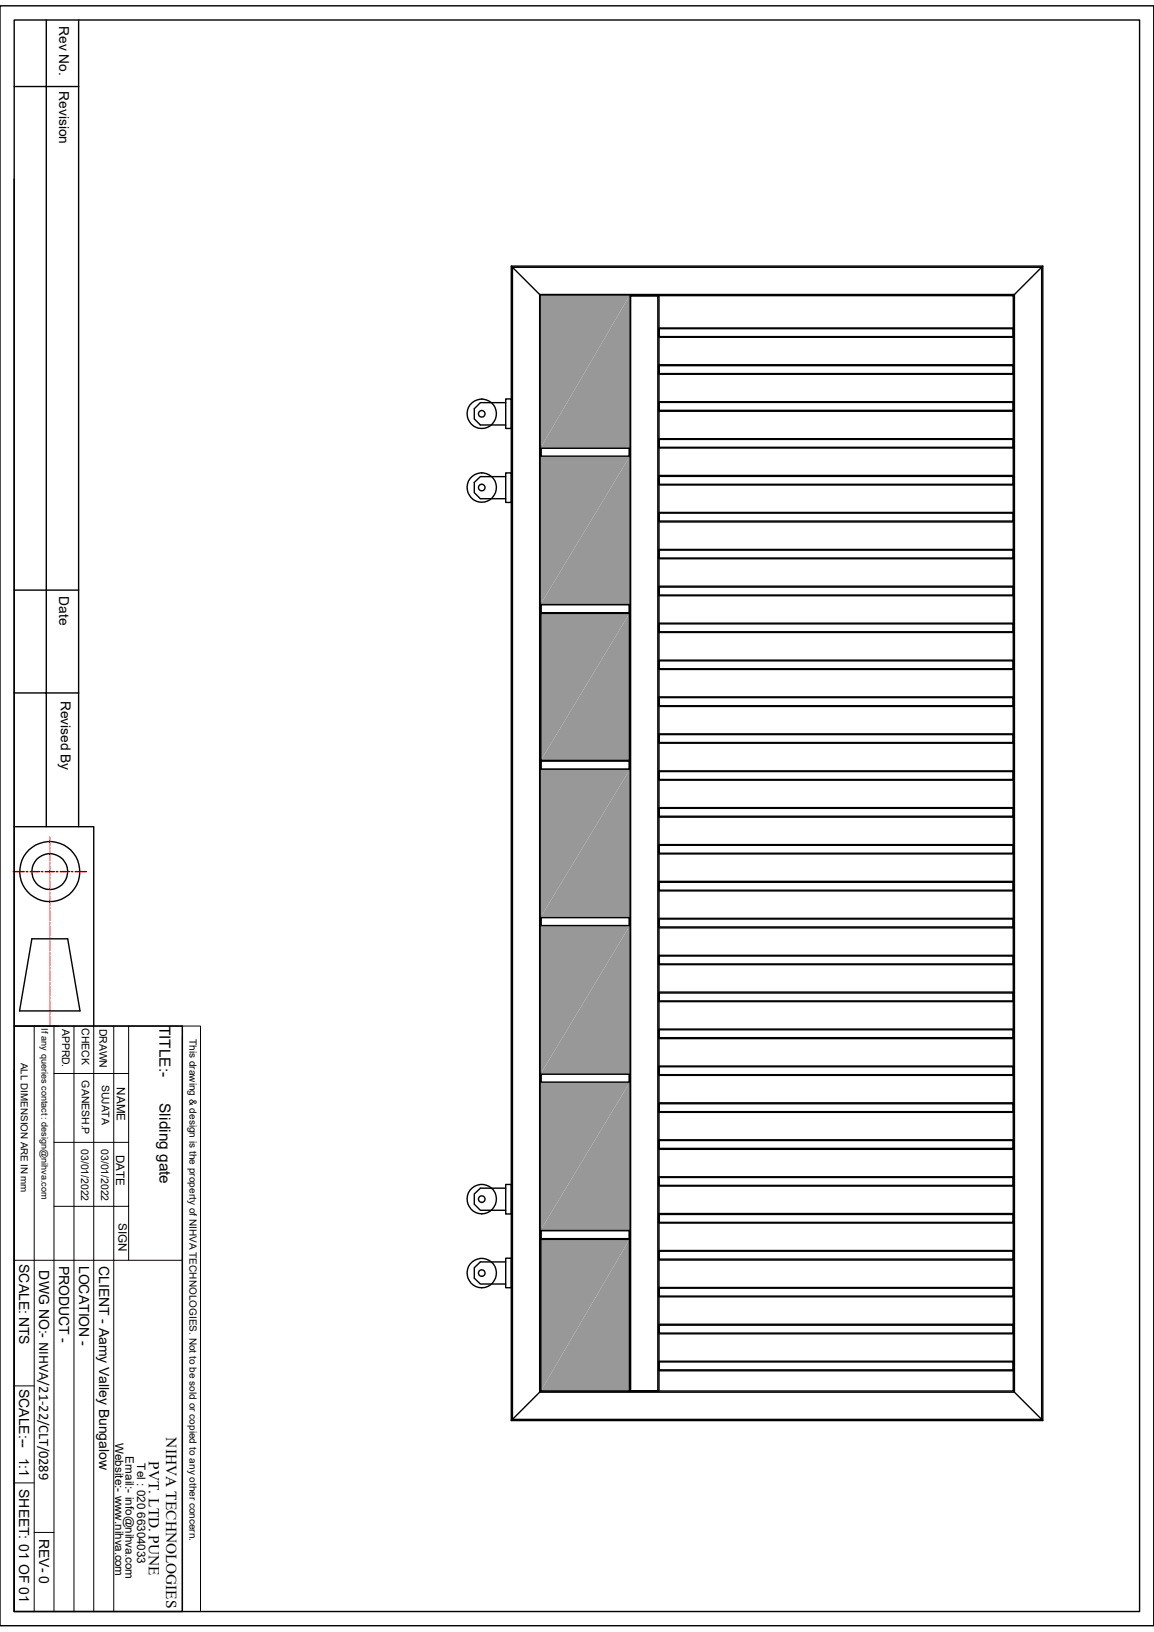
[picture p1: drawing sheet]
<svg xmlns="http://www.w3.org/2000/svg" width="210mm" height="297mm" viewBox="0 0 210 297" stroke-linecap="round" stroke-linejoin="round" font-family="sans-serif">
<g fill="none" stroke="#000" stroke-width=".25">
<path d="M93 48.4h96.8v210.1h-96.8zM93 48.4l5.4 5.4M93.3 48.6h96.3v209.7h-96.3zM98.2 53.6h86.4v199.8h-86.4zM98.4 53.8h86v199.4h-86zM98.4 53.8h16.2v27.6h-16.2zM114.6 53.8h5.3v199.4h-5.3zM114.8 53.8h4.9v199.4h-4.9zM119.9 59.7h64.5v1.7h-64.5zM119.9 59.8h64.5v1.5h-64.5zM189.8 48.4l-5.4 5.4M119.9 66.4h64.5v1.7h-64.5z"/>
<path d="M119.9 66.5h64.5v1.5h-64.5zM119.9 73.1h64.5v1.7h-64.5zM119.9 73.2h64.5v1.5h-64.5zM119.9 79.8h64.5v1.7h-64.5zM119.9 80h64.5v1.4h-64.5zM98.4 81.6h16.2v1.4h-16.2zM98.4 81.4v1.7h16.2v26.8h-16.2v-26.8h16.2v-1.7zM119.9 86.5h64.5v1.8h-64.5zM119.9 86.7h64.5v1.4h-64.5zM119.9 93.3h64.5v1.7h-64.5zM119.9 93.4h64.5v1.4h-64.5zM119.9 100h64.5v1.7h-64.5z"/>
<path d="M98.4 110.1h16.2v1.4h-16.2zM98.4 109.9h16.2v1.7h-16.2zM119.9 100.1h64.5v1.5h-64.5zM119.9 106.7h64.5v1.7h-64.5zM119.9 106.8h64.5v1.5h-64.5zM119.9 113.4h64.5v1.7h-64.5zM119.9 113.5h64.5v1.5h-64.5zM98.4 138.4h16.2v1.7h-16.2zM98.4 138.5h16.2v1.5h-16.2zM119.9 120.1h64.5v1.7h-64.5zM119.9 120.3h64.5v1.4h-64.5zM119.9 126.8h64.5v1.8h-64.5z"/>
<path d="M119.9 127h64.5v1.4h-64.5zM119.9 133.6h64.5v1.7h-64.5zM119.9 133.7h64.5v1.4h-64.5zM98.4 140.1h16.2v26.8h-16.2zM119.9 140.3h64.5v1.7h-64.5zM119.9 140.4h64.5v1.5h-64.5zM119.9 147h64.5v1.7h-64.5zM119.9 147.1h64.5v1.4h-64.5zM119.9 153.7h64.5v1.7h-64.5zM119.9 153.8h64.5v1.5h-64.5zM98.4 168.6h16.2v26.8h-16.2zM98.4 167h16.2v1.4h-16.2z"/>
<path d="M98.4 166.9h16.2v1.7h-16.2zM119.9 160.4h64.5v1.7h-64.5zM119.9 160.6h64.5v1.4h-64.5zM119.9 167.1h64.5v1.8h-64.5zM119.9 167.3h64.5v1.4h-64.5zM119.9 173.9h64.5v1.7h-64.5zM119.9 174h64.5v1.4h-64.5zM98.4 195.5h16.2v1.4h-16.2zM98.4 197.1h16.2v26.7h-16.2zM119.9 180.6h64.5v1.7h-64.5zM119.9 180.7h64.5v1.5h-64.5zM119.9 187.3h64.5v1.7h-64.5z"/>
<path d="M119.9 187.4h64.5v1.4h-64.5zM119.9 194h64.5v1.7h-64.5zM119.9 194.1h64.5v1.5h-64.5zM119.9 200.7h64.5v1.7h-64.5zM119.9 200.9h64.5v1.4h-64.5zM119.9 207.4h64.5v1.8h-64.5zM119.9 207.6h64.5v1.4h-64.5zM119.9 214.2h64.5v1.7h-64.5zM119.9 214.3h64.5v1.4h-64.5zM98.4 224h16.2v1.4h-16.2zM98.4 223.8h16.2v1.8h-16.2zM119.9 220.9h64.5v1.7h-64.5z"/>
<path d="M119.9 221h64.5v1.5h-64.5zM119.9 227.6h64.5v1.7h-64.5zM119.9 227.7h64.5v1.5h-64.5zM119.9 234.3h64.5v1.7h-64.5zM119.9 234.4h64.5v1.5h-64.5zM98.4 253.2l-5.4 5.3M119.9 241h64.5v1.7h-64.5zM119.9 241.2h64.5v1.4h-64.5zM119.9 247.7h64.5v1.8h-64.5zM119.9 247.9h64.5v1.4h-64.5zM184.4 253.2l5.4 5.3"/>
</g>
<g fill="#989898">
<path d="M98.4 53.8h16.2l-16.2 27.6z"/>
<path d="M114.6 53.8v27.6h-16.2z"/>
</g>
<path d="M98.4 195.4h16.2v1.7h-16.2z" fill="none" stroke="#000" stroke-width=".25"/>
<g fill="#989898">
<path d="M98.4 83.1h16.2l-16.2 26.8z"/>
<path d="M114.6 83.1v26.8h-16.2z"/>
<path d="M98.4 168.6h16.2l-16.2 26.8z"/>
<path d="M114.6 168.6v26.8h-16.2z"/>
<path d="M98.4 111.6h16.2l-16.2 26.8z"/>
<path d="M114.6 111.6v26.8h-16.2z"/>
</g>
<path d="M98.4 111.6h16.2v26.8h-16.2z" fill="none" stroke="#000" stroke-width=".25"/>
<g fill="#989898">
<path d="M98.4 140.1h16.2l-16.2 26.8z"/>
<path d="M114.6 140.1v26.8h-16.2z"/>
<path d="M98.4 197.1h16.2l-16.2 26.7z"/>
<path d="M114.6 197.1v26.7h-16.2z"/>
<path d="M98.4 225.6h16.2l-16.2 27.6z"/>
<path d="M114.6 225.6v27.6h-16.2z"/>
</g>
<g fill="none" stroke="#000" stroke-width=".25">
<path d="M0 1.1h210v294.8h-210zM2.6 3.6h204.8v289.7h-204.8zM2.6 15.7h11.7M8.4 3.6v146.9M14.3 3.6v146.9M2.6 32.6v117.9h14.5v36.2M87.7 72.6h.1M87.7 74.7h.1M92 72.6h1v5.4h-1zM92 73.3h-4.6l-1.1 1.1v1.8l1.1 1.1h4.6M87.7 86.1h.1M87.7 88.1h.1"/>
<path d="M92 86.1h1v5.3h-1zM92 86.7h-4.6l-1.1 1.1v1.9l1.1 1.1h4.6M2.6 107.4h11.7M2.6 126.1h11.7M2.6 150.5v36.2M5.8 170.9h6.5l2.3 13.1h-11zM2.6 186.7h30.6v106.6h-30.6zM2.6 194.8v98.5M87.7 218.9h.1M92 215.6h1v5.3h-1zM92 216.2h-4.6l-1.1 1.1v1.9l1.1 1.1h4.6M87.7 234.4h.1"/>
<path d="M87.7 232.3h.1M87.7 220.9h.1M92 229h1v5.4h-1zM92 229.7h-4.6l-1.1 1v1.9l1.1 1.1h4.6M98.4 225.6h16.2v27.6h-16.2z"/>
<circle cx="87.7" cy="75.3" r="2.68"/>
<circle cx="87.7" cy="75.3" r=".6"/>
<circle cx="87.7" cy="88.7" r="2.68"/>
<circle cx="87.7" cy="88.7" r=".6"/>
<circle cx="9.1" cy="158.6" r="5.5"/>
<circle cx="9.1" cy="158.6" r="3.3"/>
<circle cx="87.7" cy="218.2" r="2.68"/>
<circle cx="87.7" cy="218.2" r=".6"/>
<circle cx="87.7" cy="231.7" r="2.68"/>
<circle cx="87.7" cy="231.7" r=".6"/>
</g>
<g fill="none" stroke="#000" stroke-width=".18">
<path d="M2.6 186.7h30.6M6.2 186.7v106.6M9.8 195.4h13.6M9.8 186.7v106.6M13.5 186.7v106.6M17.1 186.7v106.6M20.7 186.7v106.6M23.4 186.7v42.7M33.2 186.7h3.3v106.6h-3.3zM33.2 188.6v104.7M9.8 219.5h13.6M9.8 207.9h13.6"/>
<path d="M2.6 229.4h30.6M2.6 252.2h3.6M2.6 269.9h3.6M6.2 278.9h3.6"/>
</g>
<g fill="none" stroke="#f00" stroke-width=".25">
<path d="M2.4 158.6h2M4.8 158.6h.3M5.5 158.6h1.7M7.5 158.6h.4M8.2 158.6h1.7M9.1 152.4v1.4M9.1 154.2v.3M9.1 154.9v1.7M9.1 156.9v.4M9.1 157.6v1.7M9.1 159.6v.4M10.2 158.6h.4"/>
<path d="M10.9 158.6h1.8M13 158.6h.3M13.7 158.6h2M9.1 160.3v1.8M9.1 162.4v.3M9.1 163.1v1.7M9.1 165.1v.3M9.1 165.8v1.7M9.1 167.9v.3M9.1 168.5v1.7M9.1 170.6v.3M9.1 171.2v1.8"/>
<path d="M9.1 173.3v.4M9.1 174v1.7M9.1 176v.4M9.1 176.7v1.7M9.1 178.8v.3M9.1 179.5v1.6M9.1 181.5v.3M9.1 182.2v1.7M9.1 184.2v.4M9.1 184.9v1.5"/>
</g>
<g font-size="2.8">
<text x="29" y="186.7" transform="rotate(90 29 186.7)">TITLE:-</text>
<text x="29" y="200.7" transform="rotate(90 29 200.7)">Sliding gate</text>
<text x="30.3" y="261.6" transform="rotate(90 30.3 261.6)">NIHVA TECHNOLOGIES</text>
<text x="27.1" y="265.9" transform="rotate(90 27.1 265.9)">PVT. LTD. PUNE</text>
</g>
<g font-size="2.5">
<text x="10.8" y="4.7" transform="rotate(90 10.8 4.7)">Rev No.</text>
<text x="10.8" y="16.6" transform="rotate(90 10.8 16.6)">Revision</text>
<text x="10.8" y="108.5" transform="rotate(90 10.8 108.5)">Date</text>
<text x="11" y="127.5" transform="rotate(90 11 127.5)">Revised By</text>
<text x="3.5" y="230" transform="rotate(90 3.5 230)">SCALE: NTS</text>
<text x="7.1" y="231.2" transform="rotate(90 7.1 231.2)">DWG NO:- NIHVA/21-22/CLT/0289</text>
<text x="10.8" y="230.3" transform="rotate(90 10.8 230.3)">PRODUCT -</text>
<text x="14.4" y="230.3" transform="rotate(90 14.4 230.3)">LOCATION -</text>
<text x="18" y="230.4" transform="rotate(90 18 230.4)">CLIENT - Aamy Valley Bungalow</text>
<text x="3.5" y="252.7" transform="rotate(90 3.5 252.7)">SCALE:--</text>
<text x="3.5" y="265.3" transform="rotate(90 3.5 265.3)">1:1</text>
<text x="3.5" y="271" transform="rotate(90 3.5 271)">SHEET: 01 OF 01</text>
<text x="7.2" y="280" transform="rotate(90 7.2 280)">REV- 0</text>
</g>
<g font-size="2.1">
<text x="21.3" y="197.9" transform="rotate(90 21.3 197.9)">NAME</text>
<text x="21.1" y="210.1" transform="rotate(90 21.1 210.1)">DATE</text>
<text x="21.5" y="222.5" transform="rotate(90 21.5 222.5)">SIGN</text>
<text x="21" y="262.6" transform="rotate(90 21 262.6)">Website:- www.nihva.com</text>
<text x="22.9" y="265" transform="rotate(90 22.9 265)">Email:- info@nihva.com</text>
<text x="25" y="266.3" transform="rotate(90 25 266.3)">Tel : 020 66304033</text>
</g>
<g font-size="1.9">
<text x="11.3" y="187.2" transform="rotate(90 11.3 187.2)">APPRD.</text>
<text x="14.9" y="187.1" transform="rotate(90 14.9 187.1)">CHECK</text>
<text x="18.1" y="187.2" transform="rotate(90 18.1 187.2)">DRAWN</text>
<text x="14.9" y="196.6" transform="rotate(90 14.9 196.6)">GANESH.P</text>
<text x="18.5" y="197.4" transform="rotate(90 18.5 197.4)">SUJATA</text>
<text x="14.8" y="209.1" transform="rotate(90 14.8 209.1)">03/01/2022</text>
<text x="18.4" y="209.1" transform="rotate(90 18.4 209.1)">03/01/2022</text>
</g>
<g font-size="1.8">
<text x="34.5" y="189.1" transform="rotate(90 34.5 189.1)">This drawing &amp; design is the property of NIHVA TECHNOLOGIES. Not to be sold or copied to any other concern.</text>
<text x="3.8" y="193.4" transform="rotate(90 3.8 193.4)">ALL DIMENSION ARE IN mm</text>
</g>
<text font-size="1.7" x="7.5" y="187.2" transform="rotate(90 7.5 187.2)">If any queries contact : design@nihva.com</text>
</svg>
